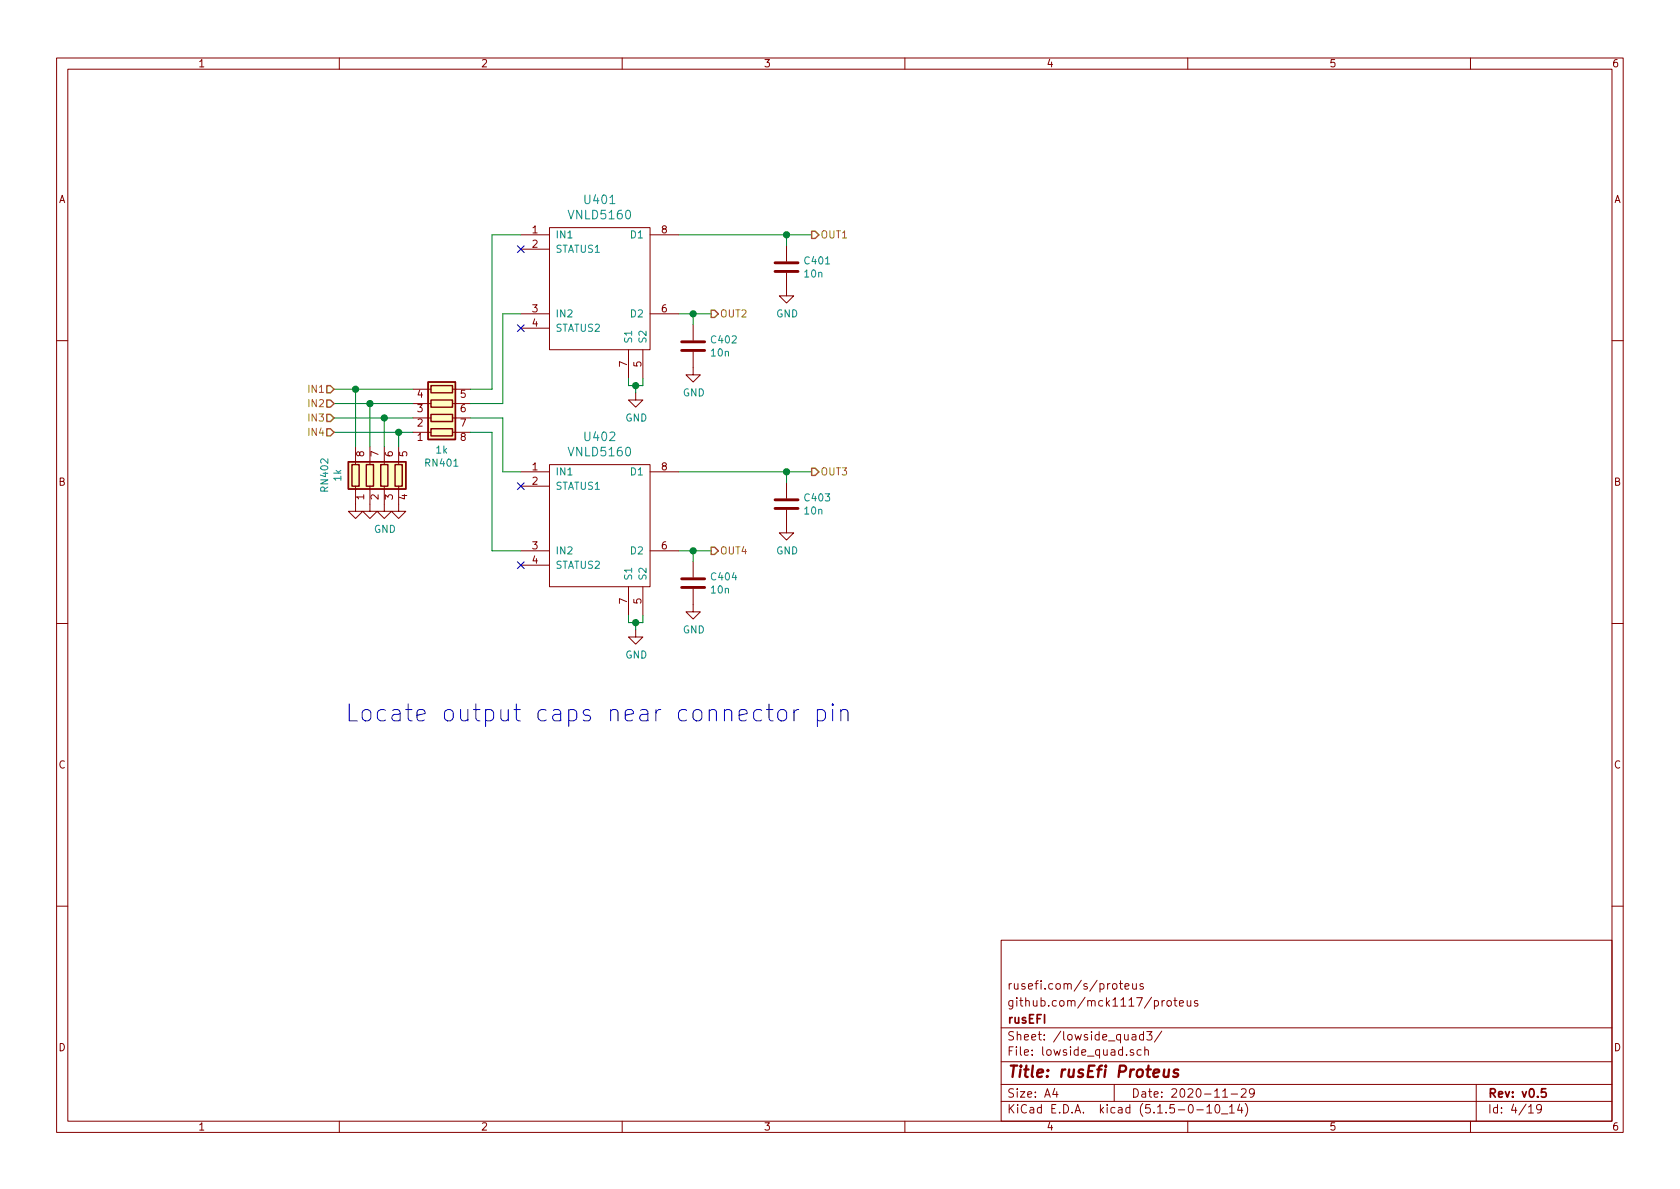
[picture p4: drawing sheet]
<svg xmlns="http://www.w3.org/2000/svg" width="297mm" height="210mm" viewBox="0 0 297 210" stroke-linecap="round" stroke-linejoin="round" font-family="sans-serif">
<g fill="none" stroke="#840000" stroke-width=".18">
<path d="M10 10.3h277v189.9h-277zM12 12.2h273v186.1h-273zM60 10.3v1.9M110 10.3v1.9M160 10.3v1.9M210 10.3v1.9M260 10.3v1.9M92.1 41.5h5.1M92.1 44.1h5.1M92.1 55.5h5.1M92.1 58h5.1M97.2 40.3h17.7v21.5h-17.7z"/>
<path d="M114.9 41.5h5.1M114.9 55.5h5.1M122.6 57.4v2.8M139.1 48.3v4h1.2l-1.2 1.3-1.3-1.3h1.3M139.1 43.4v2.8M10 60.2h2M62.9 79v3.2M65.4 79v3.2M67.9 79v3.2M70.5 79v3.2M73 76.4h3.2M73 73.9h3.2"/>
<path d="M73 71.4h3.2M73 68.8h3.2M80 76.4h3.2M80 73.9h3.2M80 71.4h3.2M80 68.8h3.2M111.1 61.8v5.1M112.4 69.5v1.2h1.3l-1.3 1.3-1.3-1.3h1.3M113.7 61.8v5.1M122.6 62.2v4.1h1.2l-1.2 1.3-1.3-1.3h1.3M285 60.2h2M62.9 86v4.4h1.2l-1.2 1.3-1.3-1.3h1.3"/>
<path d="M65.4 86v4.4h1.3l-1.3 1.3-1.3-1.3h1.3M67.9 86v4.4h1.3l-1.3 1.3-1.2-1.3h1.2M70.5 86v4.4h1.3l-1.3 1.3-1.3-1.3h1.3M92.1 83.4h5.1M92.1 86h5.1M92.1 97.4h5.1M92.1 99.9h5.1M97.2 82.2h17.7v21.6h-17.7zM114.9 83.4h5.1M114.9 97.4h5.1M122.6 99.3v2.8M139.1 90.2v4h1.2l-1.2 1.3-1.3-1.3h1.3"/>
<path d="M139.1 85.3v2.8M10 110.3h2M111.1 103.8v5M112.4 111.4v1.2h1.3l-1.3 1.3-1.3-1.3h1.3M113.7 103.8v5M122.6 104.1v4.1h1.2l-1.2 1.3-1.3-1.3h1.3M285 110.3h2M10 160.2h2M177 166.3h108v32h-108zM196.8 174.1l.2-.2 .4 .2v.7l-.2 .1-.4-.1zM197.9 173.9h.6M198.1 173.4v1.3l.4 .2"/>
<path d="M198.9 174.4l.7-.1-.1-.3-.4-.1-.2 .2 .1 .7h.5M200.3 173.9v.8a.39 .39 0 0 0 .6 .1M200.9 173.9v1M202.1 174l-.3-.1-.3 .2 .1 .3 .5 .1v.3h-.6M205.5 176.9v1M205.9 176.9l-.4 .3M206.4 177.1l.2-.2 .4 .2v.7l-.2 .1-.4-.1zM207.5 176.9h.6M207.7 176.4v1.3l.4 .2M208.5 177.4l.7-.1v-.3l-.4-.1-.3 .2 .1 .7h.6M209.9 176.9l.1 .9 .3 .1 .2-.1M210.5 176.9v1"/>
<path d="M211.8 177a.37 .37 0 0 0-.6 .1l.1 .3 .5 .1v.1l-.2 .3-.4-.1M285 160.2h2M60 198.3v1.9M110 198.3v1.9M160 198.3v1.9M177 194.8h108M177 191.8h108M177 187.8h108M177 181.8h108M186.5 192.5l-.4 1h1M186.8 193v1M197 191.8v3"/>
<path d="M200.2 183h.6v.9M200.4 185.7a.37 .37 0 0 0-.6 .1l.1 .2 .5 .2 .1 .1-.2 .3-.5-.1M200.8 183.3l-.5 .1-.2 .2 .1 .2 .1 .1 .5-.1M201.8 185.7l-.5-.1-.3 .3 .1 .6 .2 .1 .5-.1M202.2 183l-.4-.1-.3 .3v.6l.3 .1 .4-.1M202.2 182.4v1.5M202.4 185.7h.1a.37 .37 0 0 1 .5 .1v.8M202.4 185.1v1.5M202.8 182.4h.9l-.5 .6 .4 .1v.7l-.2 .1-.6-.1M205.4 182.3l-1.3 2M210 198.3v1.9M211.6 196.3h1.2"/>
<path d="M213.4 195.8l.4-.5v1.5M213.4 196.8h.8M215 195.4l.3-.1a.94 .94 0 0 1 0 1.5 .8 .8 0 0 1-.6-.6 .8 .8 0 0 1 .3-.8zM216 197h1.1M216.2 194h.8M217.4 195.8l.4-.5v1.5M217.4 196.8h.8M217.7 193.5h1.1M219.2 195.2l-.4 1.1h.9M219.5 192.7l.2-.2h.3l.3 .2v.3v.2l-.9 .8h.9M219.5 195.8v1M220.2 195.1a1.71 1.71 0 0 1 0 2.3"/>
<path d="M221.8 193.2l-.3 .3h-.3l-.3-.3v-.4l.2-.2 .4-.1 .2 .2a1.13 1.13 0 0 1-.2 1.2l-.4 .1M260 198.3v1.9M261 191.8v6.5M270.3 195.8l.4-.5v1.5M270.3 196.8h.8M272.5 196l-.1 .2a.48 .48 0 0 1-.6-.1v-.6a.48 .48 0 0 1 .6-.1l.1 .1a1.19 1.19 0 0 1-.2 1.2l-.5 .1"/>
</g>
<path d="M273.3 192.5h-.7l-.1 .7 .2-.1 .5 .1 .2 .2-.1 .5-.2 .1-.6-.1" fill="none" stroke="#840000" stroke-width=".3"/>
<path d="M205.9 189.1l-.1 1.2a.59 .59 0 0 0 .8 0M206.7 189.1l-.1 1.3M208.3 189.2a.52 .52 0 0 0-.8 .3l.3 .3 .5 .1v.3l-.3 .2-.6-.1" fill="none" stroke="#840000" stroke-width=".41"/>
<path d="M137 48h4.1M137 46.5h4.1M120.5 62h4.1M120.5 60.4h4.1M137 89.9h4.1M137 88.4h4.1M120.5 103.9h4.1M120.5 102.4h4.1" fill="none" stroke="#840000" stroke-width=".51"/>
<g fill="#ffffc2" stroke="#ffffc2" stroke-width=".18">
<path d="M61.6 81.7h10.2v4.8h-10.2z"/>
<path d="M75.7 67.6h4.8v10.1h-4.8z"/>
</g>
<path d="M75.7 67.6h4.8v10.1h-4.8zM76.2 75.8h3.8v1.3h-3.8zM76.2 73.3h3.8v1.2h-3.8zM76.2 70.7h3.8v1.3h-3.8zM76.2 68.2h3.8v1.3h-3.8zM61.6 81.7h10.2v4.8h-10.2zM62.2 82.2h1.3v3.8h-1.3zM64.8 82.2h1.2v3.8h-1.2zM67.3 82.2h1.3v3.8h-1.3zM69.8 82.2h1.3v3.8h-1.3z" fill="none" stroke="#840000" stroke-width=".25"/>
<g fill="none" stroke="#008400" stroke-width=".18">
<path d="M92.1 41.5h-5.1v27.3h-3.8M92.1 55.5h-3.2v15.9h-5.7M120 41.5h23.5M120 55.5h5.7M122.6 55.5v1.9M139.1 41.5v1.9M59.1 73.9h13.9M59.1 71.4h13.9M59.1 68.8h13.9M59.1 76.4h13.9M62.9 68.8v10.2M65.4 71.4v7.6"/>
<path d="M67.9 73.9v5.1M70.5 76.4v2.6M83.2 73.9h5.7v9.5h3.2M83.2 76.4h3.8v21h5.1M111.1 66.9v1.3h2.6v-1.3M112.4 68.2v1.3M120 97.4h5.7M120 83.4h23.5M122.6 97.4v1.9M139.1 83.4v1.9M111.1 108.8v1.3h2.6v-1.3M112.4 110.1v1.3"/>
</g>
<path d="M125.7 54.9h.7l.6 .6-.6 .6h-.7zM143.5 40.9h.6l.7 .6-.7 .7h-.6zM57.8 75.8h.6l.7 .6-.7 .7h-.6zM57.8 73.3h.6l.7 .6-.7 .6h-.6zM57.8 70.7h.6l.7 .7-.7 .6h-.6zM57.8 68.2h.6l.7 .6-.7 .7h-.6zM125.7 96.8h.7l.6 .6-.6 .6h-.7zM143.5 82.8h.6l.7 .6-.7 .7h-.6z" fill="none" stroke="#848400" stroke-width=".25"/>
<path d="M134.7 125.6l-.3-.1h-.6l-.4 .2-.2 .4v.8l.2 .3 .4 .3h.6l.3-.2M135.5 125.5h1.2M136 124.5v2.5l.1 .3 .6 .2M137.7 125.7a.81 .81 0 0 1 .8-.2 .81 .81 0 0 1 .6 .6v.8a.81 .81 0 0 1-.8 .6 .81 .81 0 0 1-.8-.6v-.8zM140.4 125.5v2M141.2 125.5a.77 .77 0 0 0-.8 .6M144.5 125.6l.3-.1h.6l.4 .2 .1 .4v.8l-.2 .4-.3 .2h-.6l-.3-.2M144.5 125.5v3M147.2 124.5l-.1 .1 .1 .2 .2-.2-.2-.1v.3M147.2 125.5v2M148.7 125.7a.73 .73 0 0 1 1.2 .2v1.6M148.7 125.5v2" fill="none" stroke="#0000c2" stroke-width=".18"/>
<g fill="#008400" stroke="#008400" stroke-width=".25">
<circle cx="70.5" cy="76.4" r=".51"/>
<circle cx="139.1" cy="83.4" r=".51"/>
<circle cx="122.6" cy="97.4" r=".51"/>
<circle cx="112.4" cy="110.1" r=".51"/>
<circle cx="62.9" cy="68.8" r=".51"/>
<circle cx="139.1" cy="41.5" r=".51"/>
<circle cx="65.4" cy="71.4" r=".51"/>
<circle cx="122.6" cy="55.5" r=".51"/>
<circle cx="67.9" cy="73.9" r=".51"/>
<circle cx="112.4" cy="68.2" r=".51"/>
</g>
<path d="M91.5 57.4l1.2 1.2M91.5 43.5l1.2 1.2M92.7 57.4l-1.2 1.2M92.7 43.5l-1.2 1.2M91.5 85.4l1.2 1.2M91.5 99.3l1.2 1.3M92.7 85.4l-1.2 1.2M92.7 99.3l-1.2 1.3" fill="none" stroke="#000084" stroke-width=".18"/>
<text font-size="4.2" fill="#0000c2" x="61" y="127.6">Locate output caps near connector pin</text>
<text font-size="2.8" fill="#840000" x="178" y="190.5">Title: rusEfi Proteus</text>
<g font-size="2.1" fill="#008484">
<text x="100.8" y="38.8">VNLD5160</text>
<text x="103.5" y="36.1">U401</text>
<text x="103.5" y="78">U402</text>
<text x="100.8" y="80.7">VNLD5160</text>
</g>
<g font-size="2.1" fill="#840000">
<text x="178" y="178">github.com/mck1117/proteus</text>
<text x="178" y="175">rusefi.com/s/proteus</text>
<text x="178" y="184">Sheet: /lowside_quad3/</text>
<text x="178" y="181">rusEFI</text>
<text x="178" y="186.7">File: lowside_quad.sch</text>
<text x="178" y="196.9">KiCad E.D.A. kicad (5.1.5-0-10_14)</text>
<text x="178" y="194.1">Size: A4</text>
<text x="200" y="194.1">Date: 2020-11-29</text>
<text x="263" y="194.1">Rev: v0.5</text>
<text x="263" y="196.9">Id: 4/19</text>
</g>
<g font-size="1.8" fill="#840000">
<text x="35" y="11.9">1</text>
<text x="85" y="11.9">2</text>
<text x="135" y="11.9">3</text>
<text x="185" y="11.9">4</text>
<text x="235" y="11.9">5</text>
<text x="285" y="11.9">6</text>
<text x="10.4" y="35.9">A</text>
<text x="285.4" y="35.9">A</text>
<text x="94.1" y="41.3">1</text>
<text x="117" y="41.3">8</text>
<text x="94.1" y="43.8">2</text>
<text x="94.1" y="55.2">3</text>
<text x="94.1" y="57.8">4</text>
<text x="117" y="55.2">6</text>
<text x="110.9" y="64.9" transform="rotate(-90 110.9 64.9)">7</text>
<text x="113.4" y="64.9" transform="rotate(-90 113.4 64.9)">5</text>
<text x="73.8" y="70.4">4</text>
<text x="81.4" y="70.4">5</text>
<text x="73.8" y="78">1</text>
<text x="73.8" y="75.4">2</text>
<text x="73.8" y="72.9">3</text>
<text x="81.4" y="72.9">6</text>
<text x="81.4" y="75.4">7</text>
<text x="81.4" y="78">8</text>
<text x="64.4" y="80.7" transform="rotate(-90 64.4 80.7)">8</text>
<text x="66.9" y="80.7" transform="rotate(-90 66.9 80.7)">7</text>
<text x="69.5" y="80.7" transform="rotate(-90 69.5 80.7)">6</text>
<text x="72" y="80.7" transform="rotate(-90 72 80.7)">5</text>
<text x="94.1" y="83.2">1</text>
<text x="117" y="83.2">8</text>
<text x="10.4" y="85.9">B</text>
<text x="64.4" y="88.4" transform="rotate(-90 64.4 88.4)">1</text>
<text x="66.9" y="88.4" transform="rotate(-90 66.9 88.4)">2</text>
<text x="69.5" y="88.4" transform="rotate(-90 69.5 88.4)">3</text>
<text x="72" y="88.4" transform="rotate(-90 72 88.4)">4</text>
<text x="94.1" y="85.7">2</text>
<text x="285.4" y="85.9">B</text>
<text x="94.1" y="97.1">3</text>
<text x="94.1" y="99.7">4</text>
<text x="117" y="97.1">6</text>
<text x="110.9" y="106.8" transform="rotate(-90 110.9 106.8)">7</text>
<text x="113.4" y="106.8" transform="rotate(-90 113.4 106.8)">5</text>
<text x="10.4" y="135.9">C</text>
<text x="285.4" y="135.9">C</text>
<text x="10.4" y="185.9">D</text>
<text x="285.4" y="185.9">D</text>
<text x="35" y="199.9">1</text>
<text x="85" y="199.9">2</text>
<text x="135" y="199.9">3</text>
<text x="185" y="199.9">4</text>
<text x="235" y="199.9">5</text>
<text x="285" y="199.9">6</text>
</g>
<g font-size="1.8" fill="#008484">
<text x="98.2" y="42.2">IN1</text>
<text x="98.2" y="44.7">STATUS1</text>
<text x="111.7" y="42.2">D1</text>
<text x="142.4" y="46.8">C401</text>
<text x="142.3" y="49.1">10n</text>
<text x="98.2" y="56.1">IN2</text>
<text x="98.2" y="58.7">STATUS2</text>
<text x="111.7" y="56.1">D2</text>
<text x="137.2" y="56.1">GND</text>
<text x="111.8" y="60.8" transform="rotate(-90 111.8 60.8)">S1</text>
<text x="114.3" y="60.8" transform="rotate(-90 114.3 60.8)">S2</text>
<text x="125.8" y="63">10n</text>
<text x="125.9" y="60.7">C402</text>
<text x="120.7" y="70.1">GND</text>
<text x="110.6" y="74.5">GND</text>
<text x="75.4" y="82.5">RN401</text>
<text x="77.1" y="80.2">1k</text>
<text x="58" y="86.8" transform="rotate(-90 58 86.8)">RN402</text>
<text x="60.4" y="85" transform="rotate(-90 60.4 85)">1k</text>
<text x="98.2" y="84.1">IN1</text>
<text x="98.2" y="86.6">STATUS1</text>
<text x="111.7" y="84.1">D1</text>
<text x="142.4" y="88.7">C403</text>
<text x="66.1" y="94.2">GND</text>
<text x="142.3" y="91">10n</text>
<text x="98.2" y="98">IN2</text>
<text x="98.2" y="100.6">STATUS2</text>
<text x="111.7" y="98">D2</text>
<text x="137.2" y="98">GND</text>
<text x="111.8" y="102.7" transform="rotate(-90 111.8 102.7)">S1</text>
<text x="114.3" y="102.7" transform="rotate(-90 114.3 102.7)">S2</text>
<text x="125.8" y="104.9">10n</text>
<text x="125.9" y="102.6">C404</text>
<text x="120.7" y="112">GND</text>
<text x="110.6" y="116.5">GND</text>
</g>
<g font-size="1.8" fill="#848400">
<text x="145" y="42.2">OUT1</text>
<text x="127.3" y="56.1">OUT2</text>
<text x="54.8" y="69.5">IN1</text>
<text x="54.8" y="77.1">IN4</text>
<text x="54.8" y="74.5">IN3</text>
<text x="54.8" y="72">IN2</text>
<text x="145" y="84.1">OUT3</text>
<text x="127.3" y="98">OUT4</text>
</g>
</svg>
